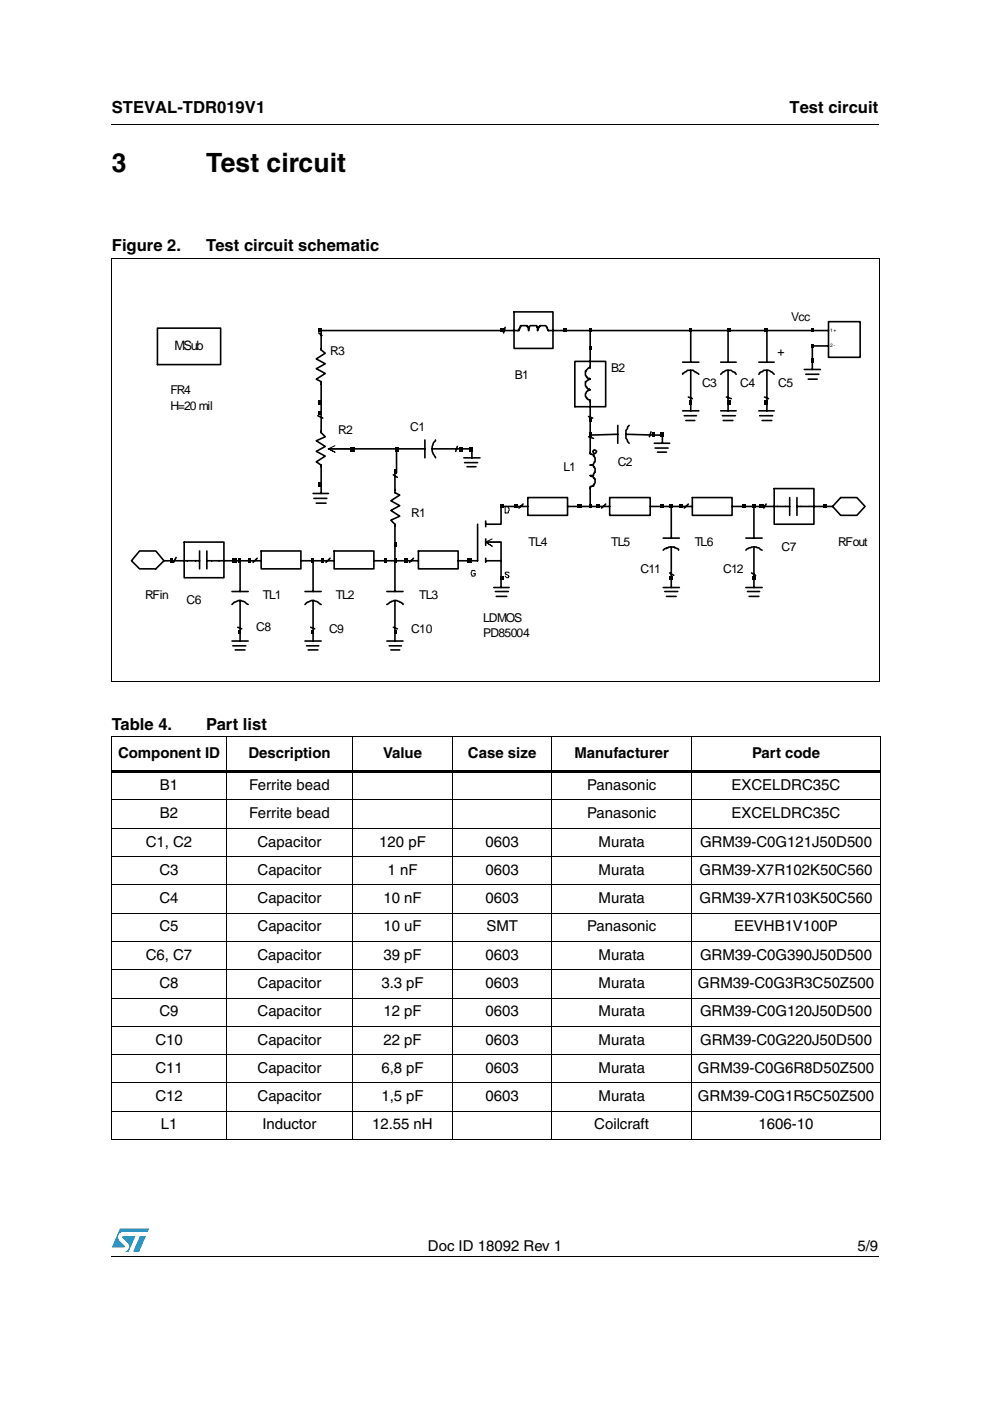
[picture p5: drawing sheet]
<svg xmlns="http://www.w3.org/2000/svg" width="210mm" height="297mm" viewBox="0 0 210 297" stroke-linecap="round" stroke-linejoin="round" font-family="sans-serif">
<g fill="#0099d8">
<path d="M29.7 262.1h1.2l-1.4 3.3h-1.3z"/>
<path d="M25.4 260.5h6.2l-.3 .7h-5.1a1.13 1.13 0 0 0-1.1 .7 1.13 1.13 0 0 0 .3 1.2l1 1v.3l-2.7 .1z"/>
<path d="M26 262.1h2.7l-1.4 3.3h-.7a1.18 1.18 0 0 0 .5-1.9l-1.1-1.1z"/>
</g>
<path d="M23.6 26.2l.1 .2zM23.6 266.3l.1 .1z" fill="#000"/>
<path d="M23.7 26.3h162.6M23.6 54.8h163M23.7 54.9v89.6M186.6 54.9v89.6M23.6 144.6h163M23.7 266.3h162.6" fill="none" stroke="#000" stroke-width=".21"/>
<g fill="#fff">
<path d="M24.8 61.5h160.7v77.8h-160.7z"/>
<path d="M25 61.7h160.5v77.6h-160.5z"/>
</g>
<g fill="none" stroke="#000" stroke-width=".34">
<path d="M33.4 69.6h13.4v7.7h-13.4zM67.6 70.6l.7 .5M107.1 69.4l-.3 1.2M109 66.1h8.2v7.8h-8.2zM121.9 76.6h6.5v9.6h-6.5zM125.1 70.1h50.6M144.7 79.4v-.2l1.1-.7h1.2l1.2 .9M144.7 76.8h3.5M146.5 70.1v6.7M146.5 78.5v8.6M152.8 79.4l.5-.6 .7-.3h1l.4 .3 .5 .2 .2 .4M152.8 76.8h3.3"/>
<path d="M154.4 70.1v6.7M154.4 78.5v8.6M160.9 79.4l.2-.4 .5-.2 .3-.3h1l.7 .3 .5 .6M160.9 76.8h3.2M162.6 70.1v6.7M162.6 78.5v8.6M170.5 78.3h3.4M170.9 79.4h2.7M175.7 68.2h6.7v7.6h-6.7zM175.7 73.3h-3.5v5M67.4 88.1l1 .5M69.6 95.2h14.5v5h-.4v4.3l1.1 .5-1.9 1.2 1.9 1-1.9 1 1.9 1.2-1.9 .9 .8 .8v7.8h-1.9"/>
<path d="M84.1 95.2h6M90.1 93.3v3.8M91.6 95.2h8.5v1.9M92.3 93.3l-.5 .8a2.46 2.46 0 0 0 0 2.1l.5 .9M97 94.7l-.4 1M98.3 97.1h3.5M98.5 98.1h2.8M99 99h1.9M124.8 88.3l.9 .3M124.8 92.6l1 .3M125.1 92.2h.1M126 95.4l.5 .3-.2 .3-.3 .2-.3-.5z"/>
<path d="M131 90.2v3.8M131 92.1l-5.9 .1M132.7 92.1l7.7 .1v1.8M133.4 90.2l-.7 1v1.7l.7 1.1M138 91.6l-.3 1M138.7 94h3.3M138.9 95h2.7M139.4 95.9h1.9M144.7 87.1h3.5M145.1 88.1h2.6M145.4 89.2h1.9M145.9 84.2l.9 .3"/>
<path d="M152.8 87.1h3.3M153.2 88.1h2.7M153.3 89.2h2.1M154 84.2l1 .3M160.9 87.1h3.2M161.1 88.1h2.7M161.6 89.2h2M162.1 84.2l.8 .3M171.4 80.4h1.9M29.6 116.8h3.4l1.8 2.1-1.8 1.7h-3.4l-1.7-1.7zM34.8 118.9h7.5M37.3 118.2l-.5 1"/>
<path d="M39.1 114.9h8.4v7.6h-8.4zM42.3 116.8v3.8M43.9 118.9h8.9M43.9 116.8v3.8M50.9 118.9v6.5M53.1 118.9h2.3M54.5 118.4l-.8 .8M55.4 116.8h8.4v3.8h-8.4zM63.8 118.9h2.2M66.4 104.6h3.2M66.5 105.7h2.8M67.1 106.7h2"/>
<path d="M68.1 104.6v-6l-1-.7 1.9-1.2-1.9-1 1.9-1-1.9-1.2 1.9-.9-.9-.9v-10.8l-1-.5 1.9-1.2-1.9-1 1.9-1.1-1.9-1 1.9-1.2-.9-.7v-4.1h41.9l.2-.7h.2v-.4h1.3l.4 .6v.5v-.7h.1l.2-.4h1.4v.4h.2v.7l.2-.7h.1l.2-.4h1.2l.2 .4h.1l.2 .7h8.9v7.9h-.3l-.5 .7h-.2v.8l.2 .4h.2l.1 .3h.4v.2h.1l-1 .5v.9l.5 .7h.4v.1h.1a1.11 1.11 0 0 0-.8 1.7h.2l.1 .4 .5 .2v11.3l.6 .2 .5 .7v.8h-.2l-.2 .5-.1 .2h-.6h.6l.5 .7v.9h-.2l-.2 .6h-.7h.2v.2h.4l.1 .4 .4 .1v.9l-.2 .3h-.2v.4h-.5v.2h-.2v4.1M68.3 118.9h-1.9v6.5M68.6 118.9h2.2M70 118.4l-.9 .8M70.8 116.8h8.5v3.8h-8.5zM79.3 118.9h2.2M83.4 100.7l.8 .5M87.7 118.4l-.9 .8M88.7 116.8h8.4v3.8h-8.4zM88.7 118.9h-5v6.5M97.1 118.9h2.3M101.3 111.1v7.8h-1.8"/>
<path d="M103 114.9h3.2v9.7M103 118.9h3.2M103 110.5v1.2M103 114.3v1.3M103 118.4v.8M110.9 106.9l-.9 .8M111.9 107.4h-5.7v3.7h-3.2M111.9 105.5h8.4v3.8h-8.4zM120.3 107.4h2.3M122.9 107.4h4M127.2 107.4h2.1M128.4 106.9l-.8 .8"/>
<path d="M129.3 105.5h8.6v3.8h-8.6zM137.9 107.4h2.2M140.4 107.4h4M140.6 116.6l.3-.3h.4v-.2h.3l.2-.1h1.2v.1l.7 .2 .2 .3M140.6 114.1h3.4M142.3 107.4v6.7M142.3 116v8.6M144.7 107.4h2.1M145.9 106.9l-.8 .8M146.8 105.5h8.4v3.8h-8.4zM155.2 107.4h2.4M157.8 107.4h9.6"/>
<path d="M158.1 116.6l.4-.3 .8-.3h1.1l1.2 .6M158.1 114.1h3.5M159.9 107.4v6.7M159.9 116v8.6M162.4 106.9l-.5 .8M164.1 103.6h8.5v7.5h-8.5zM167.4 105.5v3.8M169 107.4h7.5M169 105.5v3.8M178.2 105.5h3.5l1.7 1.9-1.7 1.9h-3.5l-1.7-1.9zM49.2 128.2l.2-.2a1.88 1.88 0 0 1 2.9 0l.3 .2M49.2 125.4h3.4"/>
<path d="M49.2 135.9h3.4M49.4 136.9h2.7M49.9 137.8h2M50.4 133l.8 .3M50.9 127.3v8.6M64.7 128.2l.1-.2a1.88 1.88 0 0 1 3 0l.3 .2M64.7 125.4h3.4M64.7 135.9h3.4M65 136.9h2.6M65.3 137.8h2.1M65.8 133l.9 .3M66.4 127.3v8.6"/>
<path d="M82 128.2l.4-.2a1.9 1.9 0 0 1 2.2-.5l.8 .5v.2M82 125.4h3.4M82 135.9h3.4M82.5 136.9h2.6M82.9 137.8h1.9M83.4 133l.8 .3M83.7 127.3v8.6M104.7 124.6h3.2M105 125.4h2.8M105.2 126.4h2.2M140.6 124.6h3.4M140.9 125.4h2.8"/>
<path d="M141.3 126.4h2.1M142 121.5l.9 .5M158.1 124.6h3.5M158.5 125.4h2.6M158.8 126.4h2.1M159.3 121.5l.9 .5"/>
</g>
<g fill="none" stroke="#000" stroke-width=".21">
<path d="M71 94.5l-1.4 .7 1.4 .7-1.4-.7h5.2M104.4 114.3l-1.4 .6 1.4 .9-1.4-.9h3.2M107.1 107.4h.5l.2 .1a.62 .62 0 0 1 0 .9v.4h-.7zM100.8 121.1l-.2-.2h-.5a1.15 1.15 0 0 0 0 1.3h.5l.2-.2v-.4h-.4M107.9 121.5l-.1-.2h-.5l-.2 .2 .2 .3 .6 .4-.1 .3h-.4l-.3-.3M23.6 156.2h163.1M23.7 156.3v85.2M48 156.1v85.6M74.8 156.1v85.6M95.9 156.1v85.6M117 156.1v85.6M146.6 156.1v85.6"/>
<path d="M186.6 156.3v85.2M23.6 169.6h163.1M23.6 175.6h163.1M23.6 181.6h163.1M23.6 187.6h163.1M23.6 193.6h163.1M23.6 199.6h163.1M23.6 205.6h163.1M23.6 211.6h163.1M23.6 217.6h163.1M23.6 223.6h163.1M23.6 229.6h163.1"/>
<path d="M23.6 235.6h163.1M23.6 241.6h163.1"/>
</g>
<g fill="#000">
<path d="M67.6 69.6h.7v.8h-.7zM106.1 69.6h.7v.8h-.7zM119.5 69.6h.7v.8h-.7zM125 69.6h.5v.8h-.5zM125 73.5h.5v.7h-.5zM146.1 69.6h.5v.8h-.5zM154.2 69.6h.7v.8h-.7zM162.1 69.6h.7v.8h-.7zM172.1 76.1h.5v.9h-.5zM172.1 69.6h.5v.8h-.5zM172.1 72.8h.5v.9h-.5zM67.6 87.1h.7v.8h-.7z"/>
<path d="M67.6 84.9h.7v.8h-.7zM74.3 94.8h.8v.9h-.8zM83.7 94.8h.9v.9h-.9zM97.3 94.8h.7v.9h-.7zM99.5 94.8h.7v.9h-.7zM125 91.7h.5v.9h-.5zM125 88.6h.5v.9h-.5zM138.4 91.7h.5v.9h-.5zM139.9 91.7h.7v.9h-.7zM146.1 84.9h.5v.8h-.5zM154.2 84.9h.7v.8h-.7zM162.1 84.9h.7v.8h-.7z"/>
<path d="M36.1 118.4h.5v.8h-.5zM49.4 118.4h.8v.8h-.8zM50.6 118.4h.5v.8h-.5zM52.6 118.4h.5v.8h-.5zM66 118.4h.5v.8h-.5zM67.6 102.4h.7v.9h-.7zM68.1 118.4h.5v.8h-.5zM81.5 118.4h.5v.8h-.5zM83.6 118.4h.5v.8h-.5zM83.6 114.9h.5v.9h-.5zM83.6 99.6h.5v.9h-.5zM85.8 118.4h.7v.8h-.7z"/>
<path d="M99.2 118.4h.9v.8h-.9zM106.1 107h.7v.7h-.7zM109 107h.7v.7h-.7zM122.4 107h.9v.7h-.9zM125 107h.5v.7h-.5zM126.5 107h.7v.7h-.7zM139.9 107h.7v.7h-.7zM142 107h.7v.7h-.7zM144 107h.7v.7h-.7zM157.5 107h.6v.7h-.6zM159.5 107h.7v.7h-.7zM161.1 107h.8v.7h-.8z"/>
<path d="M174.6 107h.7v.7h-.7zM50.6 133.7h.5v.7h-.5zM66 133.7h.5v.7h-.5zM83.6 133.7h.5v.7h-.5zM106.1 122.2h.7v.7h-.7zM142 122.2h.7v.7h-.7zM159.5 122.2h.7v.7h-.7zM23.6 163.4h163.1v.5h-163.1z"/>
</g>
<g font-size="5.6">
<text x="23.7" y="36.4">3</text>
<text x="43.7" y="36.4">Test circuit</text>
</g>
<g font-size="3.5">
<text x="23.7" y="23.9">STEVAL-TDR019V1</text>
<text x="167.4" y="23.9">Test circuit</text>
<text x="23.7" y="53.3">Figure 2.</text>
<text x="43.7" y="53.3">Test circuit schematic</text>
<text x="23.7" y="154.7">Table 4.</text>
<text x="43.7" y="154.7">Part list</text>
</g>
<g font-size="3.2">
<text x="25" y="160.8">Component ID</text>
<text x="52.7" y="160.8">Description</text>
<text x="81.2" y="160.8">Value</text>
<text x="99.2" y="160.8">Case size</text>
<text x="121.8" y="160.8">Manufacturer</text>
<text x="159.5" y="160.8">Part code</text>
<text x="33.9" y="167.5">B1</text>
<text x="52.8" y="167.5">Ferrite bead</text>
<text x="124.5" y="167.5">Panasonic</text>
<text x="155.1" y="167.5">EXCELDRC35C</text>
<text x="33.9" y="173.5">B2</text>
<text x="52.8" y="173.5">Ferrite bead</text>
<text x="124.5" y="173.5">Panasonic</text>
<text x="155.1" y="173.5">EXCELDRC35C</text>
<text x="30.9" y="179.5">C1, C2</text>
<text x="54.6" y="179.5">Capacitor</text>
<text x="80.4" y="179.5">120 pF</text>
<text x="103" y="179.5">0603</text>
<text x="126.9" y="179.5">Murata</text>
<text x="148.4" y="179.5">GRM39-C0G121J50D500</text>
<text x="33.8" y="185.5">C3</text>
<text x="54.6" y="185.5">Capacitor</text>
<text x="82.2" y="185.5">1 nF</text>
<text x="103" y="185.5">0603</text>
<text x="126.9" y="185.5">Murata</text>
<text x="148.3" y="185.5">GRM39-X7R102K50C560</text>
<text x="33.8" y="191.5">C4</text>
<text x="54.6" y="191.5">Capacitor</text>
<text x="81.3" y="191.5">10 nF</text>
<text x="103" y="191.5">0603</text>
<text x="126.9" y="191.5">Murata</text>
<text x="148.3" y="191.5">GRM39-X7R103K50C560</text>
<text x="33.8" y="197.5">C5</text>
<text x="54.6" y="197.5">Capacitor</text>
<text x="81.3" y="197.5">10 uF</text>
<text x="103.1" y="197.5">SMT</text>
<text x="124.5" y="197.5">Panasonic</text>
<text x="155.6" y="197.5">EEVHB1V100P</text>
<text x="30.9" y="203.5">C6, C7</text>
<text x="54.6" y="203.5">Capacitor</text>
<text x="81.3" y="203.5">39 pF</text>
<text x="102.9" y="203.5">0603</text>
<text x="126.9" y="203.5">Murata</text>
<text x="148.4" y="203.5">GRM39-C0G390J50D500</text>
<text x="33.8" y="209.5">C8</text>
<text x="54.6" y="209.5">Capacitor</text>
<text x="80.9" y="209.5">3.3 pF</text>
<text x="103" y="209.5">0603</text>
<text x="126.9" y="209.5">Murata</text>
<text x="148" y="209.5">GRM39-C0G3R3C50Z500</text>
<text x="33.8" y="215.5">C9</text>
<text x="54.6" y="215.5">Capacitor</text>
<text x="81.3" y="215.5">12 pF</text>
<text x="103" y="215.5">0603</text>
<text x="126.9" y="215.5">Murata</text>
<text x="148.4" y="215.5">GRM39-C0G120J50D500</text>
<text x="32.9" y="221.5">C10</text>
<text x="54.6" y="221.5">Capacitor</text>
<text x="81.3" y="221.5">22 pF</text>
<text x="103" y="221.5">0603</text>
<text x="126.9" y="221.5">Murata</text>
<text x="148.4" y="221.5">GRM39-C0G220J50D500</text>
<text x="32.9" y="227.5">C11</text>
<text x="54.6" y="227.5">Capacitor</text>
<text x="80.9" y="227.5">6,8 pF</text>
<text x="103" y="227.5">0603</text>
<text x="126.9" y="227.5">Murata</text>
<text x="148" y="227.5">GRM39-C0G6R8D50Z500</text>
<text x="32.9" y="233.5">C12</text>
<text x="54.6" y="233.5">Capacitor</text>
<text x="80.9" y="233.5">1,5 pF</text>
<text x="103" y="233.5">0603</text>
<text x="126.9" y="233.5">Murata</text>
<text x="148" y="233.5">GRM39-C0G1R5C50Z500</text>
<text x="34.1" y="239.5">L1</text>
<text x="55.6" y="239.5">Inductor</text>
<text x="78.9" y="239.5">12.55 nH</text>
<text x="126" y="239.5">Coilcraft</text>
<text x="160.8" y="239.5">1606-10</text>
<text x="90.7" y="265.1">Doc ID 18092 Rev 1</text>
<text x="181.8" y="265.1">5/9</text>
</g>
<text font-size="2.7" x="37" y="74.3">MSub</text>
<g font-size="2.6">
<text x="167.8" y="68.1">Vcc</text>
<text x="70" y="75.2">R3</text>
<text x="164.8" y="75.5">+</text>
<text x="36.1" y="83.6">FR4</text>
<text x="109.2" y="80.3">B1</text>
<text x="129.6" y="79">B2</text>
<text x="148.9" y="82.1">C3</text>
<text x="156.9" y="82.1">C4</text>
<text x="165" y="82.1">C5</text>
<text x="36.1" y="86.9">H=20 mil</text>
<text x="71.7" y="92">R2</text>
<text x="87" y="91.3">C1</text>
<text x="119.5" y="99.9">L1</text>
<text x="131" y="98.9">C2</text>
<text x="87.2" y="109.6">R1</text>
<text x="112.1" y="115.7">TL4</text>
<text x="129.6" y="115.7">TL5</text>
<text x="147.3" y="115.7">TL6</text>
<text x="165.7" y="116.8">C7</text>
<text x="177.7" y="115.7">RFout</text>
<text x="135.8" y="121.6">C11</text>
<text x="153.3" y="121.6">C12</text>
<text x="30.8" y="127.1">RFin</text>
<text x="39.6" y="128.1">C6</text>
<text x="55.7" y="127.1">TL1</text>
<text x="71.2" y="127.1">TL2</text>
<text x="88.9" y="127.1">TL3</text>
<text x="102.5" y="131.9">LDMOS</text>
<text x="54.3" y="133.8">C8</text>
<text x="69.8" y="134.1">C9</text>
<text x="87.2" y="134.1">C10</text>
<text x="102.5" y="135">PD85004</text>
</g>
<g font-size="1">
<text x="176" y="70.4">1 +</text>
<text x="176" y="73.6">2 -</text>
</g>
</svg>
